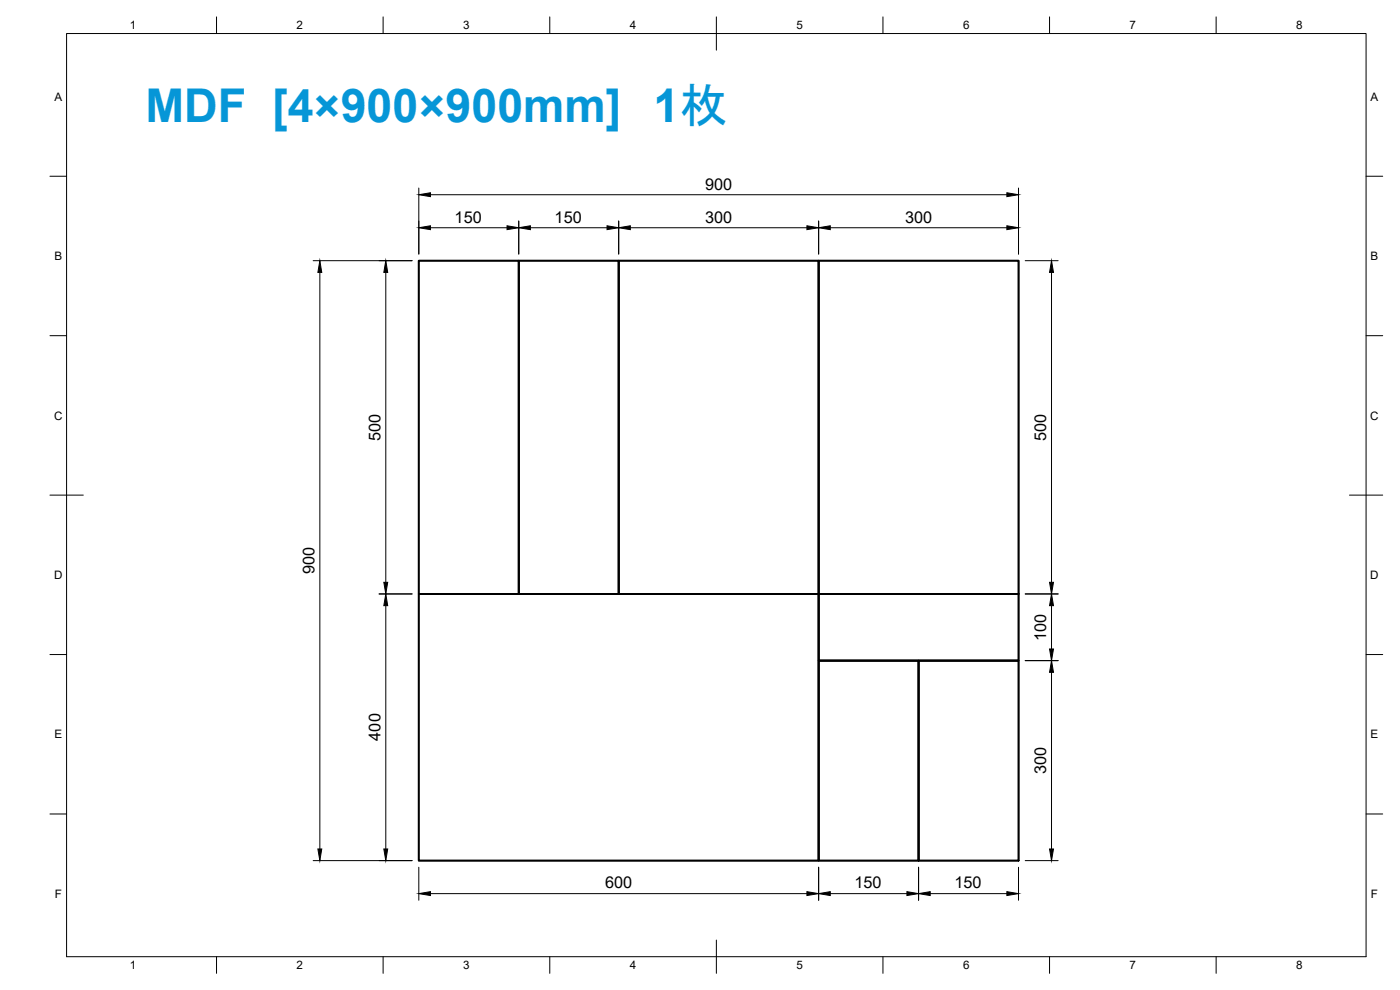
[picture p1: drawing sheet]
<svg xmlns="http://www.w3.org/2000/svg" width="420mm" height="297mm" viewBox="0 0 420 297" stroke-linecap="round" stroke-linejoin="round" font-family="sans-serif">
<path d="M125.7 78.2h30v100h-30zM155.7 78.2h30v100h-30zM185.7 78.2h60v100h-60zM185.7 78.2h60v120h60v-20h-120zM245.7 78.2h60v100h-60zM125.7 178.2h120v80h-120zM245.7 178.2h60v20h-60zM245.7 198.2h30v60h-30zM275.7 198.2h30v60h-30z" fill="none" stroke="#000" stroke-width=".51"/>
<!-- layer: Border -->
<g fill="none" stroke="#000" stroke-width=".3">
<path d="M20 10.1h390v276.9h-390zM65 5.1v5M115 5.1v5M165 5.1v5M215 5.1v10M265 5.1v5M315 5.1v5M365 5.1v5M15 52.9h5M410 52.9h5M15 100.7h5M410 100.7h5"/>
<path d="M15 148.6h10M405 148.6h10M15 196.4h5M410 196.4h5M15 244.2h5M410 244.2h5M65 287v5M115 287v5M165 287v5M215 282.1v9.9M265 287v5M315 287v5"/>
<path d="M365 287v5"/>
</g>
<!-- layer: Dimensions -->
<g fill="none" stroke="#000" stroke-width=".3">
<path d="M125.7 56.4v19.8M129.2 58.4h173M305.7 56.4v19.8M94 78.2h29.7M129.2 68.3h23M155.7 66.3v9.9M159.2 68.3h23M185.7 66.3v9.9M189.2 68.3h53M245.7 66.3v9.9M249.2 68.3h53M307.7 78.2h9.9"/>
<path d="M96 81.7v173M115.8 81.7v93M315.6 81.7v93M113.8 178.2h9.9M307.7 178.2h9.9M115.8 181.7v73M307.7 198.2h9.9M315.6 181.7v13M315.6 201.7v53M94 258.2h29.7M307.7 258.2h9.9M125.7 260.2v9.9"/>
<path d="M129.2 268.1h113M245.7 260.2v9.9M249.2 268.1h23M275.7 260.2v9.9M279.2 268.1h23M305.7 260.2v9.9"/>
</g>
<g fill="#000" stroke="#000" stroke-width=".3">
<path d="M125.7 58.4l3.5-.6v1.2zM302.2 57.8l3.5 .6-3.5 .6zM125.7 68.3l3.5-.6v1.2zM152.2 67.7l3.5 .6-3.5 .6zM155.7 68.3l3.5-.6v1.2zM182.2 67.7l3.5 .6-3.5 .6zM185.7 68.3l3.5-.6v1.2zM242.2 67.7l3.5 .6-3.5 .6zM245.7 68.3l3.5-.6v1.2zM302.2 67.7l3.5 .6-3.5 .6zM96 78.2l.6 3.5h-1.2zM115.8 78.2l.6 3.5h-1.2z"/>
<path d="M315.6 78.2l.6 3.5h-1.2zM115.2 174.7h1.2l-.6 3.5zM315 174.7h1.2l-.6 3.5zM115.8 178.2l.6 3.5h-1.2zM315.6 178.2l.6 3.5h-1.2zM315 194.7h1.2l-.6 3.5zM315.6 198.2l.6 3.5h-1.2zM95.4 254.7h1.2l-.6 3.5zM115.2 254.7h1.2l-.6 3.5zM315 254.7h1.2l-.6 3.5zM125.7 268.1l3.5-.6v1.2zM242.2 267.5l3.5 .6-3.5 .6z"/>
<path d="M245.7 268.1l3.5-.6v1.2zM272.2 267.5l3.5 .6-3.5 .6zM275.7 268.1l3.5-.6v1.2zM302.2 267.5l3.5 .6-3.5 .6z"/>
</g>
<text font-size="14" fill="#0696d7" x="43.7" y="36.6">MDF [4×900×900mm] 1枚</text>
<g font-size="4.9">
<text x="211.6" y="56.9">900</text>
<text x="136.4" y="66.8">150</text>
<text x="166.5" y="66.8">150</text>
<text x="211.6" y="66.8">300</text>
<text x="271.6" y="66.8">300</text>
<text x="114.2" y="132.3" transform="rotate(-90 114.2 132.3)">500</text>
<text x="314" y="132.3" transform="rotate(-90 314 132.3)">500</text>
<text x="94.4" y="172.3" transform="rotate(-90 94.4 172.3)">900</text>
<text x="314" y="192.5" transform="rotate(-90 314 192.5)">100</text>
<text x="114.2" y="222.2" transform="rotate(-90 114.2 222.2)">400</text>
<text x="314" y="232.3" transform="rotate(-90 314 232.3)">300</text>
<text x="181.6" y="266.6">600</text>
<text x="256.5" y="266.6">150</text>
<text x="286.4" y="266.6">150</text>
</g>
<g font-size="3.5">
<text x="39" y="8.8">1</text>
<text x="89" y="8.8">2</text>
<text x="139" y="8.8">3</text>
<text x="189" y="8.8">4</text>
<text x="239" y="8.8">5</text>
<text x="289" y="8.8">6</text>
<text x="339" y="8.8">7</text>
<text x="389" y="8.8">8</text>
<text x="16.3" y="30.2">A</text>
<text x="411.3" y="30.2">A</text>
<text x="16.3" y="78">B</text>
<text x="411.3" y="78">B</text>
<text x="16.2" y="125.9">C</text>
<text x="411.2" y="125.9">C</text>
<text x="16.2" y="173.7">D</text>
<text x="411.2" y="173.7">D</text>
<text x="16.3" y="221.6">E</text>
<text x="411.3" y="221.6">E</text>
<text x="16.4" y="269.4">F</text>
<text x="411.4" y="269.4">F</text>
<text x="39" y="290.8">1</text>
<text x="89" y="290.8">2</text>
<text x="139" y="290.8">3</text>
<text x="189" y="290.8">4</text>
<text x="239" y="290.8">5</text>
<text x="289" y="290.8">6</text>
<text x="339" y="290.8">7</text>
<text x="389" y="290.8">8</text>
</g>
</svg>
